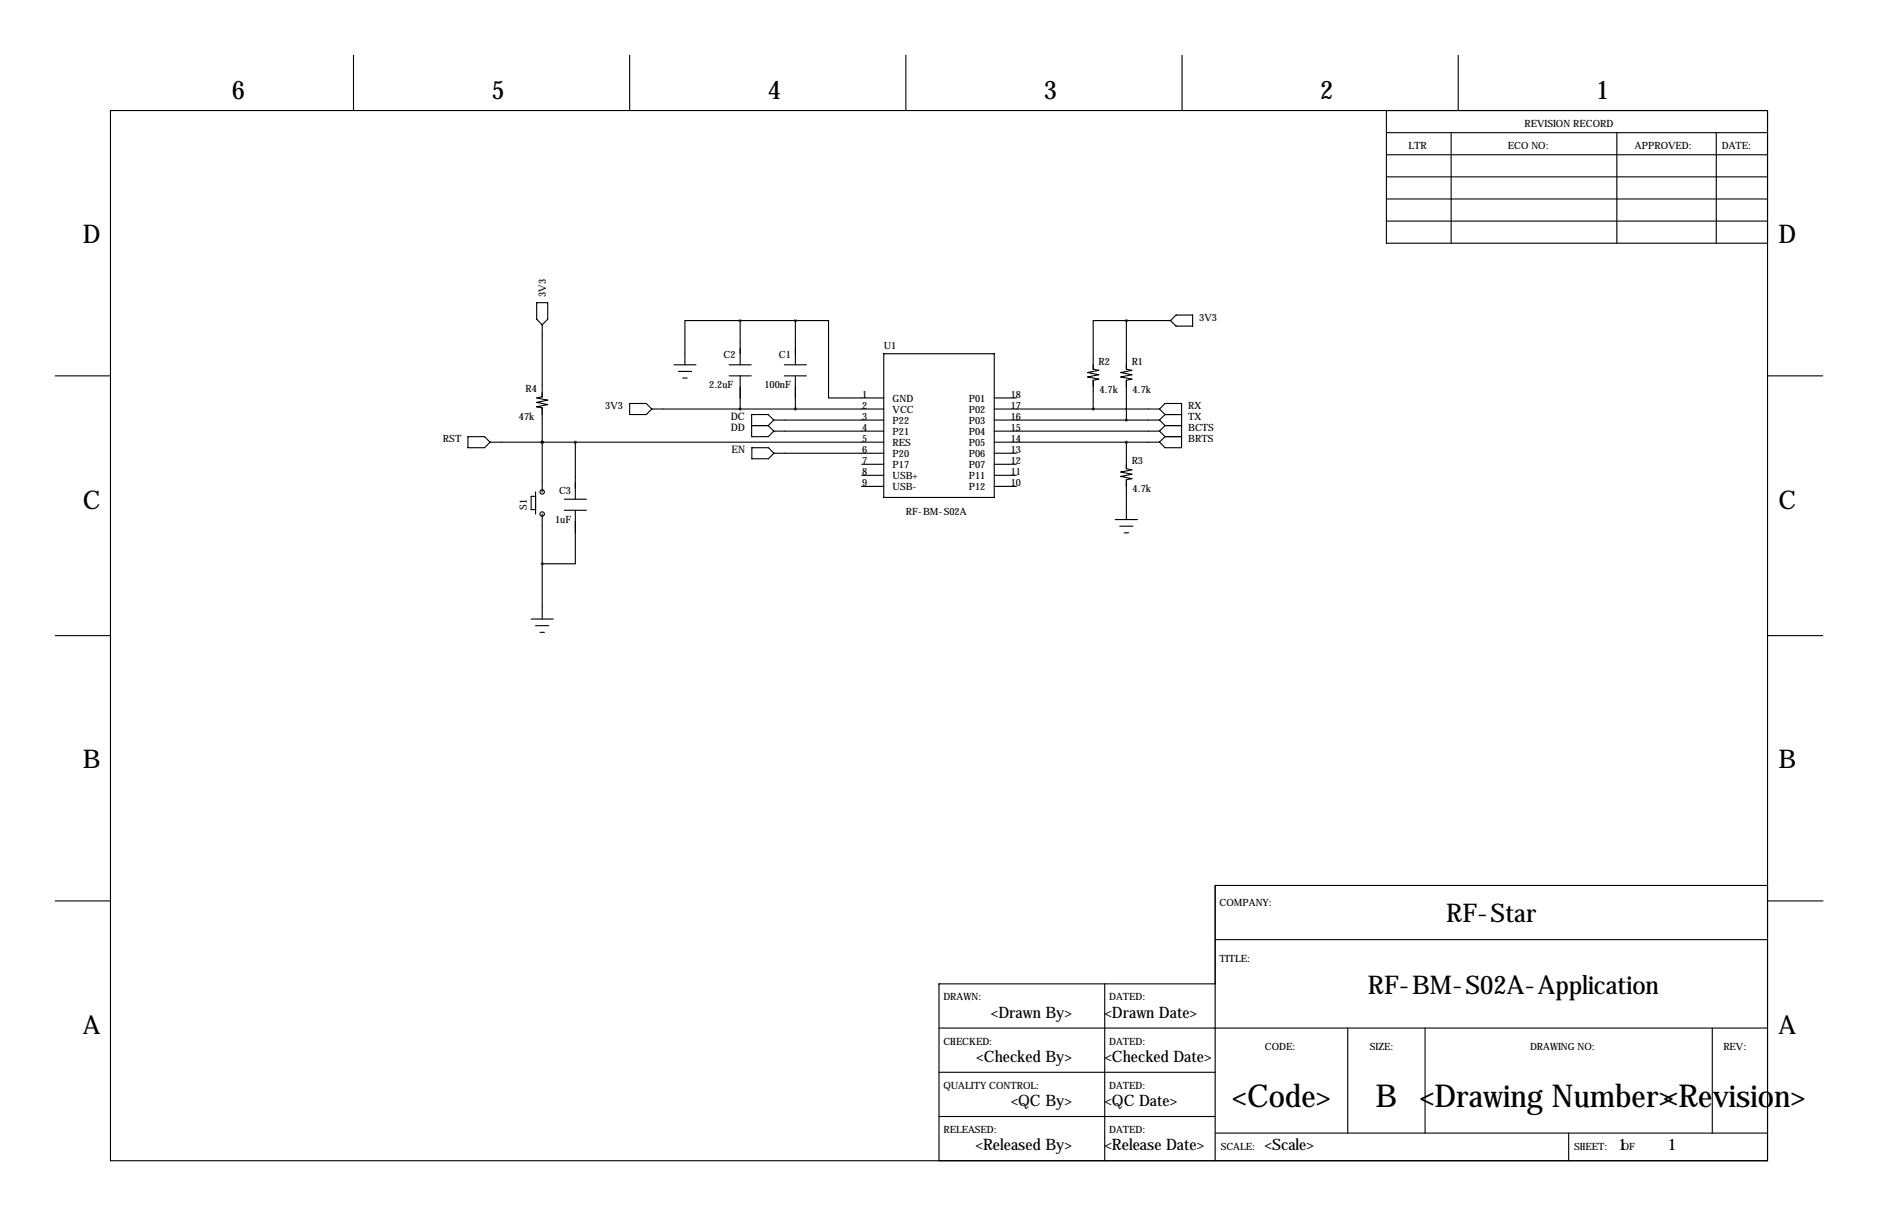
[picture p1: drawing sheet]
<svg xmlns="http://www.w3.org/2000/svg" width="432mm" height="279mm" viewBox="0 0 432 279" stroke-linecap="round" stroke-linejoin="round" font-family="sans-serif">
<g fill="none" stroke="#000" stroke-width=".25">
<path d="M81.3 12.7v12.7M144.8 12.7v12.7M208.3 12.7v12.7M271.8 12.7v12.7M335.3 12.7v12.7M25.4 25.4h381v241.3h-381zM318.8 30.5h87.6M318.8 35.6h87.6M318.8 25.4v30.5h87.6M333.7 30.5v25.4M371.8 30.5v25.4M394.6 30.5v25.4"/>
<path d="M318.8 45.7h87.6M318.8 50.8h87.6M318.8 40.6h87.6M123.4 69.5h2.5v3.9l-1.2 1.2-1.3-1.2zM124.7 74.6v16.6l-1.3 .2 2.5 .5-2.5 .6 2.5 .5-2.5 .5 1.3 .2v19.3M170.2 73.7h-12.7v10.1M170.2 73.7v10.1M170.2 73.7h12.7M182.9 73.7h7.6v17.7h12.7M182.9 73.7v10.1M259 73.7h-7.6v11.1l1.2 .3-2.5 .5 2.5 .5-2.5 .5 2.5 .5-1.2 .3v6.6M259 73.7v11.1l1.2 .3-2.5 .5 2.5 .5-2.5 .5 2.5 .5-1.2 .3v9.1"/>
<path d="M259 73.7h10.1M269.1 73.7l1.3-1.3h3.8v2.5h-3.8zM12.7 86.4h12.7M144.8 92.7h3.8l1.3 1.3-1.3 1.2h-3.8zM149.9 94h53.3M154.9 83.8h5.1M156 85.3h3M157 86.9h1M167.6 86.4h5.1M167.6 83.8h5.1M170.2 86.4v7.6M172.8 97.8h3.8"/>
<path d="M176.6 97.8l1.3 1.3M177.9 96.5h25.3M177.9 99.1h25.3M177.9 96.5l-1.3-1.3h-3.8v5.1h3.8l1.3-1.2M177.9 96.5l-1.3 1.3M180.3 86.4h5.1M180.3 83.8h5.1M182.9 86.4v7.6M203.2 81.3h25.4v33h-25.4zM228.6 91.4h5.1M228.6 94h38M228.6 96.5h38"/>
<path d="M228.6 99.1h38M266.6 94l1.3-1.3h3.8v10.2h-3.8l-1.3-1.3M266.6 99.1l1.3 1.2M266.6 96.5l1.3 1.3M266.6 94l1.3 1.2M267.9 95.2h3.8M267.9 97.8h3.8M267.9 97.8l-1.3 1.3M267.9 95.2l-1.3 1.3M406.4 86.4h12.7M107.6 100.3h3.8l1.3 1.3-1.3 1.3h-3.8zM112.7 101.6h90.5"/>
<path d="M123.1 113v5.1M123.1 114h-1v3.1h1M124.7 101.6h.1M124.7 118.1v24.1M129.7 114.7h5.1M129.7 117.2h5.1M132.3 117.2v12.3h-7.6M132.3 101.6v13.1M172.9 102.9h3.8l1.3 1.2-1.3 1.3h-3.8zM178 104.1h25.2M198.1 106.7h5.1M198.1 109.2h5.1"/>
<path d="M198.1 111.8h5.1M228.6 101.6h38M228.6 104.1h5.1M228.6 106.7h5.1M228.6 109.2h5.1M228.6 111.8h5.1M256.4 119.4h5.1M259 101.6v6.1l1.2 .2-2.5 .6 2.5 .5-2.5 .5 2.5 .5-1.2 .2v9.2M267.9 100.3h3.8M267.9 100.3l-1.3 1.3M257.5 120.9h3M258.5 122.4h1"/>
<path d="M12.7 146h12.7M122.1 142.2h5.1M123.1 143.8h3.1M124.2 145.3h1M406.4 146h12.7M12.7 207h12.7M279.4 215.9h127M406.4 203.5h-127v63.2M406.5 207h12.7M215.9 236.2h190.5M254 226.1v40.6M279.4 226.1h-63.5v40.6"/>
<path d="M309.9 236.2v24.1M327.7 236.2v24.1M393.7 236.2v24.1M215.9 246.4h63.5M215.9 256.5h63.5M279.4 260.3h127M360.7 260.3v6.4"/>
<circle cx="124.7" cy="113" r=".51"/>
<circle cx="124.7" cy="118.1" r=".51"/>
</g>
<path d="M251.3 94a.05 .05 0 0 0 .1 0 .05 .05 0 0 0-.1 0zM124.6 129.5a.05 .05 0 0 0 .1 0 .05 .05 0 0 0-.1 0zM124.6 101.6a.05 .05 0 0 0 .1 0 .05 .05 0 0 0-.1 0zM124.6 101.6a.05 .05 0 0 0 .1 0 .05 .05 0 0 0-.1 0z" fill="#000" stroke="#000" stroke-width=".63"/>
<g font-size="7.3">
<text x="283.4" y="254.3">&lt;Code&gt;</text>
<text x="316.3" y="254.3">B</text>
<text x="326.5" y="254.3">&lt;Drawing Number&gt;&lt;Revision&gt;</text>
</g>
<g font-size="5.9">
<text x="53.3" y="22.9">6</text>
<text x="113" y="22.9">5</text>
<text x="176.5" y="22.9">4</text>
<text x="240" y="22.9">3</text>
<text x="303.5" y="22.9">2</text>
<text x="367" y="22.9">1</text>
<text x="19" y="55.9">D</text>
<text x="408.9" y="55.9">D</text>
<text x="19" y="116.8">C</text>
<text x="408.9" y="116.8">C</text>
<text x="19" y="176.5">B</text>
<text x="408.9" y="176.5">B</text>
<text x="332.5" y="211.9">RF-Star</text>
<text x="314.5" y="228.4">RF-BM-S02A-Application</text>
<text x="19" y="237.5">A</text>
<text x="408.9" y="237.5">A</text>
</g>
<g font-size="3.6">
<text x="227.9" y="233.8">&lt;Drawn By&gt;</text>
<text x="254" y="233.8">&lt;Drawn Date&gt;</text>
<text x="224.6" y="244">&lt;Checked By&gt;</text>
<text x="254" y="244">&lt;Checked Date&gt;</text>
<text x="232.5" y="254.2">&lt;QC By&gt;</text>
<text x="254" y="254.2">&lt;QC Date&gt;</text>
<text x="224.4" y="264.3">&lt;Released By&gt;</text>
<text x="254" y="264.3">&lt;Release Date&gt;</text>
<text x="290.8" y="264.3">&lt;Scale&gt;</text>
<text x="372.1" y="264.3">1</text>
<text x="383.5" y="264.3">1</text>
</g>
<g font-size="2.4">
<text x="168" y="96.5">DC</text>
<text x="168" y="99.1">DD</text>
<text x="168.2" y="104.1">EN</text>
</g>
<g font-size="2.3">
<text x="350.5" y="29.2">REVISION RECORD</text>
<text x="323.8" y="34.3">LTR</text>
<text x="346.7" y="34.3">ECO NO:</text>
<text x="375.9" y="34.3">APPROVED:</text>
<text x="395.9" y="34.3">DATE:</text>
<text x="125.5" y="68.2" transform="rotate(-90 125.5 68.2)">3V3</text>
<text x="275.7" y="73.7">3V3</text>
<text x="166.4" y="82.3">C2</text>
<text x="179.1" y="82.3">C1</text>
<text x="203.2" y="80.3">U1</text>
<text x="252.6" y="83.8">R2</text>
<text x="260.2" y="83.8">R1</text>
<text x="163.1" y="89.2">2.2uF</text>
<text x="175.8" y="89.2">100nF</text>
<text x="120.8" y="90.2">R4</text>
<text x="139.2" y="94">3V3</text>
<text x="198.2" y="91.4">1</text>
<text x="198.2" y="94">2</text>
<text x="205.2" y="92.3">GND</text>
<text x="205.2" y="94.9">VCC</text>
<text x="222.7" y="94.9">P02</text>
<text x="222.7" y="92.3">P01</text>
<text x="232.4" y="94">17</text>
<text x="232.4" y="91.4">18</text>
<text x="252.8" y="90.2">4.7k</text>
<text x="260.4" y="90.2">4.7k</text>
<text x="273.2" y="94">RX</text>
<text x="101.9" y="101.6">RST</text>
<text x="119.3" y="96.6">47k</text>
<text x="198.2" y="96.5">3</text>
<text x="198.2" y="99.1">4</text>
<text x="198.2" y="101.6">5</text>
<text x="205.2" y="97.4">P22</text>
<text x="205.2" y="100">P21</text>
<text x="222.7" y="100">P04</text>
<text x="222.7" y="97.4">P03</text>
<text x="232.4" y="101.6">14</text>
<text x="232.4" y="99.1">15</text>
<text x="232.4" y="96.5">16</text>
<text x="273.2" y="101.6">BRTS</text>
<text x="273.2" y="99.1">BCTS</text>
<text x="273.2" y="96.5">TX</text>
<text x="198.2" y="104.1">6</text>
<text x="198.2" y="106.7">7</text>
<text x="205.2" y="102.5">RES</text>
<text x="205.2" y="105">P20</text>
<text x="205.2" y="107.6">P17</text>
<text x="222.7" y="107.6">P07</text>
<text x="222.7" y="105">P06</text>
<text x="222.7" y="102.5">P05</text>
<text x="232.4" y="106.7">12</text>
<text x="232.4" y="104.1">13</text>
<text x="260.2" y="106.7">R3</text>
<text x="128.5" y="113.5">C3</text>
<text x="198.2" y="109.2">8</text>
<text x="198.2" y="111.8">9</text>
<text x="205.2" y="110.1">USB+</text>
<text x="205.2" y="112.7">USB-</text>
<text x="222.7" y="112.7">P12</text>
<text x="222.7" y="110.1">P11</text>
<text x="232.4" y="111.8">10</text>
<text x="232.4" y="109.2">11</text>
<text x="260.4" y="113.1">4.7k</text>
<text x="121.1" y="117.1" transform="rotate(-90 121.1 117.1)">S1</text>
<text x="208.3" y="118.4">RF-BM-S02A</text>
<text x="127.6" y="120.2">1uF</text>
<text x="280.4" y="208.3">COMPANY:</text>
<text x="280.4" y="221">TITLE:</text>
<text x="216.9" y="229.9">DRAWN:</text>
<text x="255" y="229.9">DATED:</text>
<text x="216.9" y="240">CHECKED:</text>
<text x="255" y="240">DATED:</text>
<text x="290.8" y="241.3">CODE:</text>
<text x="315" y="241.3">SIZE:</text>
<text x="351.8" y="241.3">DRAWING NO:</text>
<text x="396.2" y="241.3">REV:</text>
<text x="216.9" y="250.2">QUALITY CONTROL:</text>
<text x="255" y="250.2">DATED:</text>
<text x="216.9" y="260.3">RELEASED:</text>
<text x="255" y="260.3">DATED:</text>
<text x="280.7" y="264.2">SCALE:</text>
<text x="361.9" y="264.2">SHEET:</text>
<text x="372.9" y="264.2">OF</text>
</g>
</svg>
